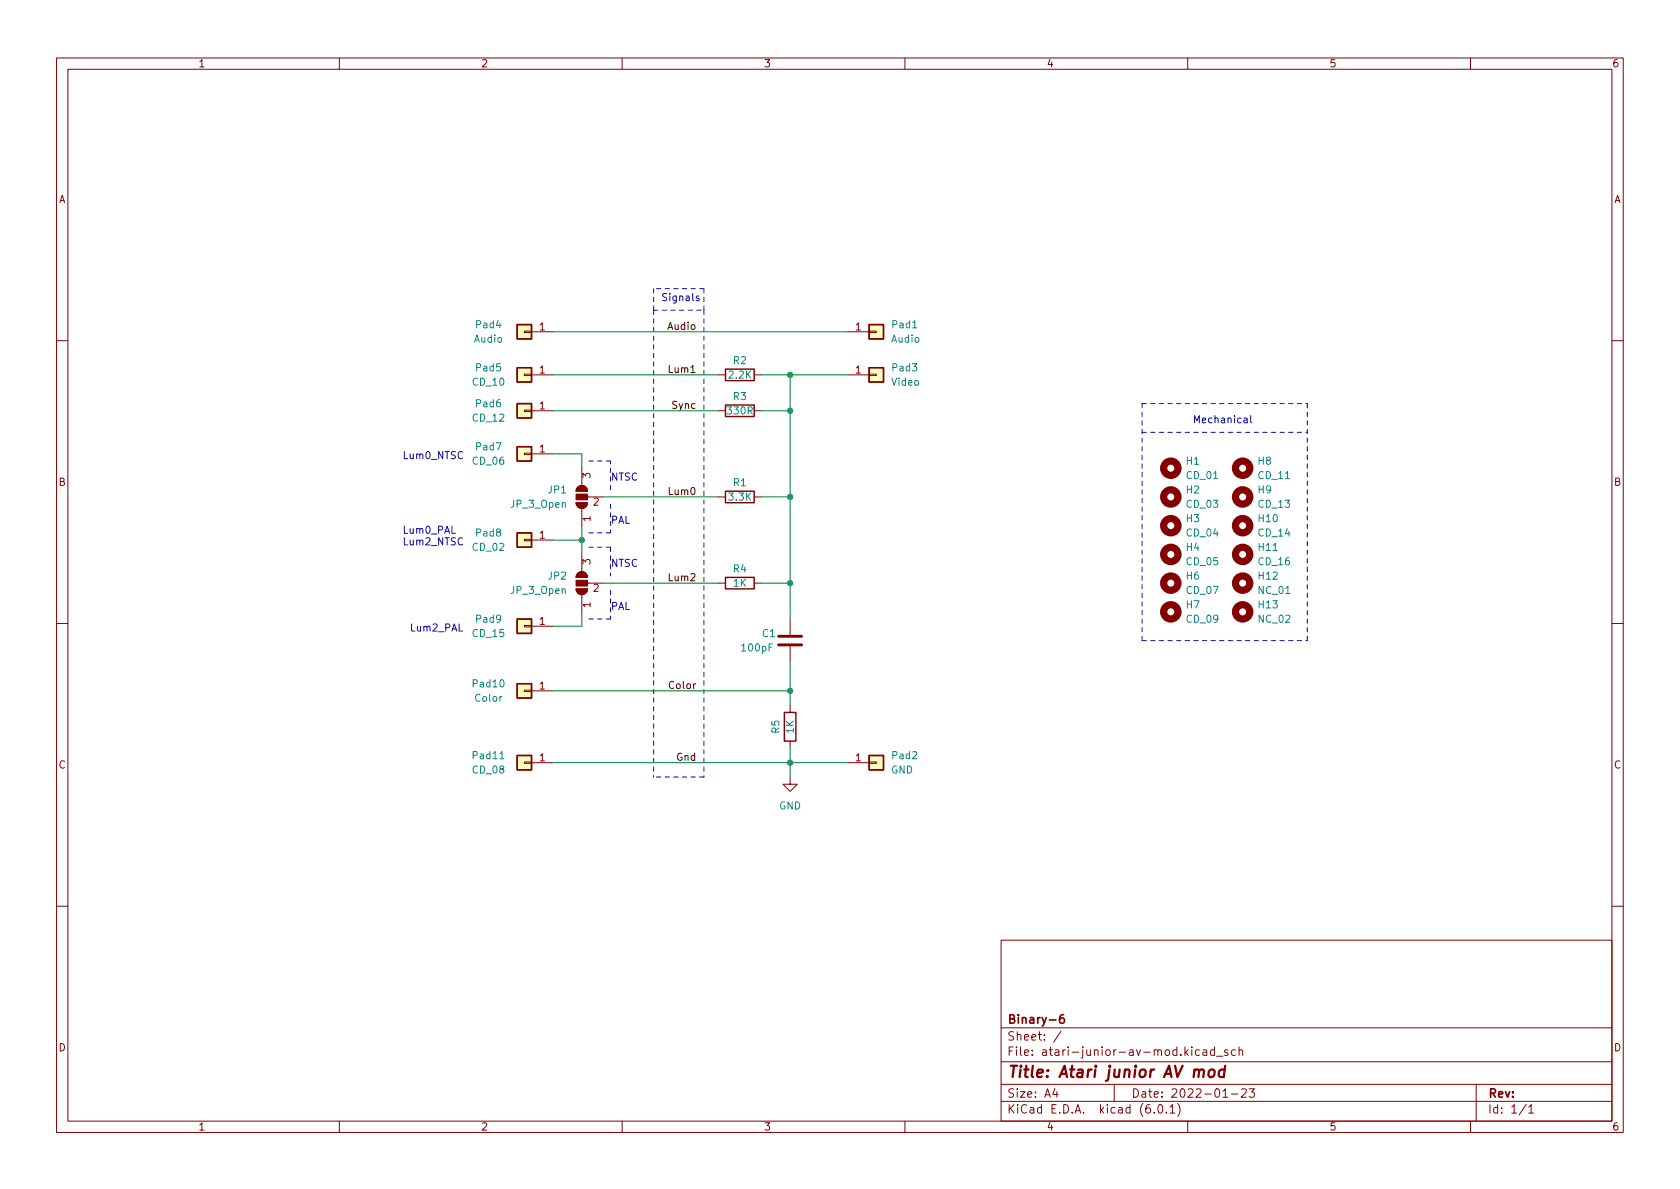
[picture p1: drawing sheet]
<svg xmlns="http://www.w3.org/2000/svg" width="297mm" height="210mm" viewBox="0 0 297 210" stroke-linecap="round" stroke-linejoin="round" font-family="sans-serif">
<path d="M0 .2h297v210.1h-297z" fill="#fff" stroke="#fff" stroke-width=".18"/>
<g fill="none" stroke="#840000" stroke-width=".18">
<path d="M10 10.2h277v190.1h-277zM12 12.2h273v186.1h-273zM60 10.2v2M110 10.2v2M160 10.2v2M210 10.2v2M260 10.2v2M92.7 58.5h1.3v.3h-1.3zM94 58.7h3.8M149.9 58.7h3.8M153.7 58.5h1.2v.3h-1.2zM10 60.2h2"/>
<path d="M92.7 72.5h1.3v.3h-1.3zM92.7 66.2h1.3v.2h-1.3zM94 72.6h3.8M94 66.3h3.8M127 72.6h1.3M127 66.3h1.3M133.3 72.6h1.3M133.3 66.3h1.3M149.9 66.3h3.8M153.7 66.2h1.2v.2h-1.2zM285 60.2h2M92.7 80.1h1.3v.3h-1.3z"/>
<path d="M92.7 95.4h1.3v.2h-1.3zM94 80.3h3.8M94 95.5h3.8M101.9 88.9h2a1.02 1.02 0 0 1-1 1 1.02 1.02 0 0 1-1-1zM102.2 86.1a1.02 1.02 0 0 1 1.1-.2 1.02 1.02 0 0 1 .6 1h-2zM102.9 82.8v3M102.9 89.9v3.1M102.9 98v3.1M103.9 87.9h2.8M127 87.9h1.3M133.3 87.9h1.3M10 110.2h2"/>
<path d="M92.7 110.6h1.3v.3h-1.3zM94 110.7h3.8M101.9 104.1h2a1.02 1.02 0 0 1-1 1.1 1.02 1.02 0 0 1-1-1.1zM102.2 101.4a1.02 1.02 0 0 1 1.1-.2 1.02 1.02 0 0 1 .6 .9h-2zM102.9 105.2v3M103.9 103.1h2.8M127 103.1h1.3M133.3 103.1h1.3M139.7 109.5v2.8M139.7 114.3v2.8M285 110.2h2M92.7 122h1.3v.3h-1.3z"/>
<path d="M92.7 134.7h1.3v.3h-1.3zM94 134.9h3.8M94 122.2h3.8M139.7 137.4v1.3h1.3l-1.3 1.2-1.3-1.2h1.3M139.7 124.7v1.3M139.7 131.1v1.2M149.9 134.9h3.8M153.7 134.7h1.2v.3h-1.2zM10 160.2h2M177 166.3h108v32h-108zM285 160.2h2M60 198.3v2"/>
<path d="M110 198.3v2M160 198.3v2M177 194.8h108M177 191.8h108M177 187.8h108M177 181.8h108M186.5 192.5l-.4 1h1M186.9 193v1M187.6 182.4l-1.3 1.9M197 191.8v3M204.1 196.7v.1M204.9 195.4l.2-.1a.81 .81 0 0 1 .6 .7 .81 .81 0 0 1-.3 .8h-.2a.81 .81 0 0 1-.6-.6 .81 .81 0 0 1 .3-.8z"/>
<path d="M206.2 196.7v.1M206.9 195.8l.4-.5v1.5M206.9 196.8h.8M208.2 195.1a1.72 1.72 0 0 1 0 2.3M210 198.3v2M210.7 185.1v.2M210.7 185.6v1M212.1 185.7l-.5-.1-.2 .3v.4l.1 .3h.6M212.7 185.7h.6l.1 .9M213.4 186l-.5 .1a.29 .29 0 0 0-.3 .2 .29 .29 0 0 0 .3 .3h.5M214.7 185.7l-.4-.1-.3 .3v.4l.1 .3h.6M214.7 185.1v1.5"/>
<path d="M215.1 186.8h1.1M216.2 194h.9M217.1 185.7l-.4-.1-.2 .2 .1 .3 .5 .1v.4h-.6M217.7 193.5h1.2M218.4 185.7l-.4-.1-.3 .3v.4l.2 .3h.5M219.1 185.8l.2-.2 .3 .1 .1 .9M219.1 185.1v1.5M219.5 192.7l.6-.2 .2 .2 .1 .3-1 1h1M220.9 192.5h.9l-.5 .6 .4 .1v.7l-.2 .1h-.4l-.2-.1M260 198.3v2M261 191.8v6.5M269.9 195.3l-1.3 1.9"/>
<path d="M270.3 195.8l.4-.5v1.5M270.3 196.8h.9"/>
</g>
<path d="M212 189.4a.5 .5 0 0 1 .8-.2v1.3M213.8 189.3a.52 .52 0 0 1 .6-.2 .52 .52 0 0 1 .4 .4l-.1 .6a.55 .55 0 0 1-.5 .4 .55 .55 0 0 1-.5-.4zM216.5 189.2a.66 .66 0 0 0-1 .3v.6l.1 .3 .2 .1 .6-.1M216.6 188.5l-.2 2" fill="none" stroke="#840000" stroke-width=".4"/>
<path d="M188.1 179.4a.59 .59 0 0 0-.8 .7v.5l.2 .3h.4l.2-.1 .1-.5-.1-.2-.5-.1-.3 .3" fill="none" stroke="#840000" stroke-width=".3"/>
<path d="M137.7 114h4M137.7 112.5h4" fill="none" stroke="#840000" stroke-width=".51"/>
<g fill="#ffffc2" stroke="#ffffc2" stroke-width=".18">
<path d="M91.4 57.4h2.6v2.5h-2.6z"/>
<path d="M91.4 71.4h2.6v2.5h-2.6z"/>
<path d="M91.4 79h2.6v2.5h-2.6z"/>
<path d="M153.7 57.4h2.5v2.5h-2.5z"/>
<path d="M91.4 65h2.6v2.6h-2.6z"/>
<path d="M153.7 133.6h2.5v2.5h-2.5z"/>
<path d="M91.4 109.5h2.6v2.5h-2.6z"/>
<path d="M91.4 120.9h2.6v2.5h-2.6z"/>
<path d="M91.4 133.6h2.6v2.5h-2.6z"/>
<path d="M153.7 65h2.5v2.6h-2.5z"/>
<path d="M91.4 94.2h2.6v2.6h-2.6z"/>
</g>
<g fill="none" stroke="#840000" stroke-width=".25">
<path d="M91.4 57.4h2.6v2.5h-2.6zM153.7 57.4h2.5v2.5h-2.5zM91.4 71.4h2.6v2.5h-2.6zM91.4 79h2.6v2.5h-2.6zM91.4 65h2.6v2.6h-2.6zM128.3 71.6h5v2.1h-5zM128.3 65.3h5v2h-5zM153.7 65h2.5v2.6h-2.5zM91.4 94.2h2.6v2.6h-2.6zM128.3 86.9h5v2h-5zM91.4 109.5h2.6v2.5h-2.6zM128.3 102.1h5v2h-5z"/>
<path d="M91.4 120.9h2.6v2.5h-2.6zM91.4 133.6h2.6v2.5h-2.6zM138.7 126h2v5.1h-2zM153.7 133.6h2.5v2.5h-2.5z"/>
</g>
<g fill="#840000" stroke="#840000" stroke-width=".18">
<path d="M101.9 88.9h2a1.02 1.02 0 0 1-1 1 1.02 1.02 0 0 1-1-1z"/>
<path d="M101.9 87.4h2v1h-2z"/>
<path d="M102.2 86.1a1.02 1.02 0 0 1 1.1-.2 1.02 1.02 0 0 1 .6 1h-2z"/>
<path d="M101.9 104.1h2a1.02 1.02 0 0 1-1 1.1 1.02 1.02 0 0 1-1-1.1z"/>
<path d="M101.9 102.6h2v1h-2z"/>
<path d="M102.2 101.4a1.02 1.02 0 0 1 1.1-.2 1.02 1.02 0 0 1 .6 .9h-2z"/>
</g>
<g fill="none" stroke="#840000" stroke-width="1.3">
<circle cx="207" cy="98" r="1.27"/>
<circle cx="207" cy="93" r="1.27"/>
<circle cx="207" cy="82.8" r="1.27"/>
<circle cx="207" cy="87.9" r="1.27"/>
<circle cx="219.7" cy="82.8" r="1.27"/>
<circle cx="219.7" cy="93" r="1.27"/>
<circle cx="219.7" cy="87.9" r="1.27"/>
<circle cx="219.7" cy="98" r="1.27"/>
<circle cx="207" cy="108.2" r="1.27"/>
<circle cx="207" cy="103.1" r="1.27"/>
<circle cx="219.7" cy="103.1" r="1.27"/>
<circle cx="219.7" cy="108.2" r="1.27"/>
</g>
<path d="M123.6 52.4l-.3-.1-.2 .2v.2l.5 .1v.3h-.5M220 74h.5v.8M220.5 74.2l-.4 .1-.2 .2 .2 .3 .4-.1M221.1 73.5v1.1l.2 .2M79.9 93v1.3h.6M81.2 110.3v1.3h.6" fill="none" stroke="#0000c2" stroke-width=".18"/>
<g fill="none" stroke="#0000c2" stroke-width=".18" stroke-dasharray=".8 .8">
<path d="M115.6 54.9h8.9M115.6 51v3.9M115.6 54.9v82.5M124.5 51h-8.9M124.5 54.9v-3.9M124.5 54.9v82.5M201.9 76.4h29.2M201.9 71.4h29.2M201.9 71.4v41.9M104.1 94.2h3.8M104.1 96.8h3.8M104.1 81.5h3.8"/>
<path d="M107.9 96.8v5M107.9 89.1v5.1M107.9 86.6v-5.1M104.1 109.5h3.8M107.9 104.4v5.1M201.9 113.3h29.2M231.1 113.3v-41.9M124.5 137.4h-8.9"/>
</g>
<g fill="none" stroke="#008400" stroke-width=".18">
<path d="M97.8 58.7h52.1M97.8 66.3h29.2M97.8 72.6h29.2M134.6 66.3h15.3M134.6 72.6h5.1M139.7 66.3v43.2M97.8 80.3h5.1v2.5M97.8 95.5h5.1M102.9 93v5M106.7 87.9h20.3M134.6 87.9h5.1M102.9 108.2v2.5h-5.1"/>
<path d="M106.7 103.1h20.3M134.6 103.1h5.1M139.7 117.1v7.6M97.8 134.9h52.1M97.8 122.2h41.9M139.7 132.3v5.1"/>
</g>
<g fill="#008400" stroke="#008400" stroke-width=".18">
<circle cx="139.7" cy="66.3" r=".46"/>
<circle cx="139.7" cy="72.6" r=".46"/>
<circle cx="139.7" cy="103.1" r=".46"/>
<circle cx="139.7" cy="87.9" r=".46"/>
<circle cx="139.7" cy="134.9" r=".46"/>
<circle cx="139.7" cy="122.2" r=".46"/>
<circle cx="102.9" cy="95.5" r=".46"/>
</g>
<text font-size="2.8" fill="#840000" x="178" y="190.6">Title: Atari junior AV mod</text>
<g font-size="2.1" fill="#840000">
<text x="178" y="184">Sheet: /</text>
<text x="178" y="181">Binary-6</text>
<text x="178" y="186.7">File: atari-junior-av-mod.kicad_sch</text>
<text x="178" y="196.9">KiCad E.D.A. kicad (6.0.1)</text>
<text x="178" y="194.1">Size: A4</text>
<text x="200" y="194.1">Date: 2022-01-23</text>
<text x="263" y="194.1">Rev:</text>
<text x="263" y="196.9">Id: 1/1</text>
</g>
<g font-size="1.8" fill="#840000">
<text x="35" y="11.9">1</text>
<text x="85" y="11.9">2</text>
<text x="135" y="11.9">3</text>
<text x="185" y="11.9">4</text>
<text x="235" y="11.9">5</text>
<text x="285" y="11.9">6</text>
<text x="10.3" y="35.9">A</text>
<text x="285.3" y="35.9">A</text>
<text x="95.4" y="58.4">1</text>
<text x="151.3" y="58.4">1</text>
<text x="95.4" y="66">1</text>
<text x="151.3" y="66">1</text>
<text x="95.4" y="72.4">1</text>
<text x="95.4" y="80">1</text>
<text x="10.3" y="85.9">B</text>
<text x="104.4" y="84.6" transform="rotate(-90 104.4 84.6)">3</text>
<text x="104.9" y="89.4">2</text>
<text x="285.3" y="85.9">B</text>
<text x="95.4" y="95.2">1</text>
<text x="104.4" y="92.2" transform="rotate(-90 104.4 92.2)">1</text>
<text x="104.4" y="99.8" transform="rotate(-90 104.4 99.8)">3</text>
<text x="104.4" y="107.4" transform="rotate(-90 104.4 107.4)">1</text>
<text x="104.9" y="104.6">2</text>
<text x="95.4" y="110.5">1</text>
<text x="95.4" y="121.9">1</text>
<text x="10.3" y="135.9">C</text>
<text x="95.4" y="134.6">1</text>
<text x="151.3" y="134.6">1</text>
<text x="285.3" y="135.9">C</text>
<text x="10.3" y="185.9">D</text>
<text x="285.3" y="185.9">D</text>
<text x="35" y="199.9">1</text>
<text x="85" y="199.9">2</text>
<text x="135" y="199.9">3</text>
<text x="185" y="199.9">4</text>
<text x="235" y="199.9">5</text>
<text x="285" y="199.9">6</text>
</g>
<g font-size="1.8" fill="#0000c2">
<text x="116.8" y="53.2">Signals</text>
<text x="210.8" y="74.8">Mechanical</text>
<text x="71.1" y="81.2">Lum0_NTSC</text>
<text x="107.9" y="85">NTSC</text>
<text x="71.1" y="94.4">Lum0_PAL</text>
<text x="107.9" y="92.6">PAL</text>
<text x="71.1" y="96.4">Lum2_NTSC</text>
<text x="107.9" y="100.2">NTSC</text>
<text x="107.9" y="107.8">PAL</text>
<text x="72.4" y="111.7">Lum2_PAL</text>
</g>
<g font-size="1.8" fill="#008484">
<text x="84.2" y="58">Pad4</text>
<text x="157.8" y="58">Pad1</text>
<text x="83.9" y="60.6">Audio</text>
<text x="84.2" y="65.7">Pad5</text>
<text x="129.7" y="64.4">R2</text>
<text x="157.6" y="60.6">Audio</text>
<text x="157.8" y="65.7">Pad3</text>
<text x="83.6" y="68.2">CD_10</text>
<text x="128.9" y="66.9">2.2K</text>
<text x="129.7" y="70.7">R3</text>
<text x="157.7" y="68.2">Video</text>
<text x="83.6" y="74.5">CD_12</text>
<text x="84.2" y="72">Pad6</text>
<text x="128.7" y="73.3">330R</text>
<text x="83.6" y="82.2">CD_06</text>
<text x="84.2" y="79.6">Pad7</text>
<text x="209.8" y="82.2">H1</text>
<text x="222.5" y="82.2">H8</text>
<text x="90.4" y="89.8">JP_3_Open</text>
<text x="97" y="87.2">JP1</text>
<text x="128.9" y="88.5">3.3K</text>
<text x="129.7" y="86">R1</text>
<text x="209.8" y="87.2">H2</text>
<text x="209.8" y="84.7">CD_01</text>
<text x="209.8" y="89.8">CD_03</text>
<text x="222.5" y="87.2">H9</text>
<text x="222.5" y="84.7">CD_11</text>
<text x="222.5" y="89.8">CD_13</text>
<text x="84.2" y="94.9">Pad8</text>
<text x="209.8" y="92.3">H3</text>
<text x="209.8" y="94.9">CD_04</text>
<text x="222.5" y="94.9">CD_14</text>
<text x="222.6" y="92.3">H10</text>
<text x="83.6" y="97.4">CD_02</text>
<text x="129.7" y="101.2">R4</text>
<text x="209.8" y="97.4">H4</text>
<text x="209.8" y="99.9">CD_05</text>
<text x="222.5" y="99.9">CD_16</text>
<text x="222.6" y="97.4">H11</text>
<text x="90.4" y="105">JP_3_Open</text>
<text x="97" y="102.5">JP2</text>
<text x="129.7" y="103.8">1K</text>
<text x="209.8" y="107.6">H7</text>
<text x="209.8" y="102.5">H6</text>
<text x="209.8" y="105">CD_07</text>
<text x="222.6" y="105">NC_01</text>
<text x="222.6" y="107.6">H13</text>
<text x="222.6" y="102.5">H12</text>
<text x="83.6" y="112.6">CD_15</text>
<text x="84.2" y="110.1">Pad9</text>
<text x="134.8" y="112.6">C1</text>
<text x="209.8" y="110.1">CD_09</text>
<text x="222.6" y="110.1">NC_02</text>
<text x="131.3" y="115.2">100pF</text>
<text x="83.8" y="121.5">Pad10</text>
<text x="84.1" y="124.1">Color</text>
<text x="137.8" y="129.6" transform="rotate(-90 137.8 129.6)">R5</text>
<text x="140.3" y="129.6" transform="rotate(-90 140.3 129.6)">1K</text>
<text x="83.6" y="136.8">CD_08</text>
<text x="83.8" y="134.2">Pad11</text>
<text x="157.5" y="136.8">GND</text>
<text x="157.8" y="134.2">Pad2</text>
<text x="137.7" y="143.1">GND</text>
</g>
<g font-size="1.8">
<text x="118.2" y="58.3">Audio</text>
<text x="118.5" y="65.9">Lum1</text>
<text x="119" y="72.3">Sync</text>
<text x="118.5" y="87.5">Lum0</text>
<text x="118.5" y="102.8">Lum2</text>
<text x="118.6" y="121.8">Color</text>
<text x="119.7" y="134.5">Gnd</text>
</g>
</svg>
